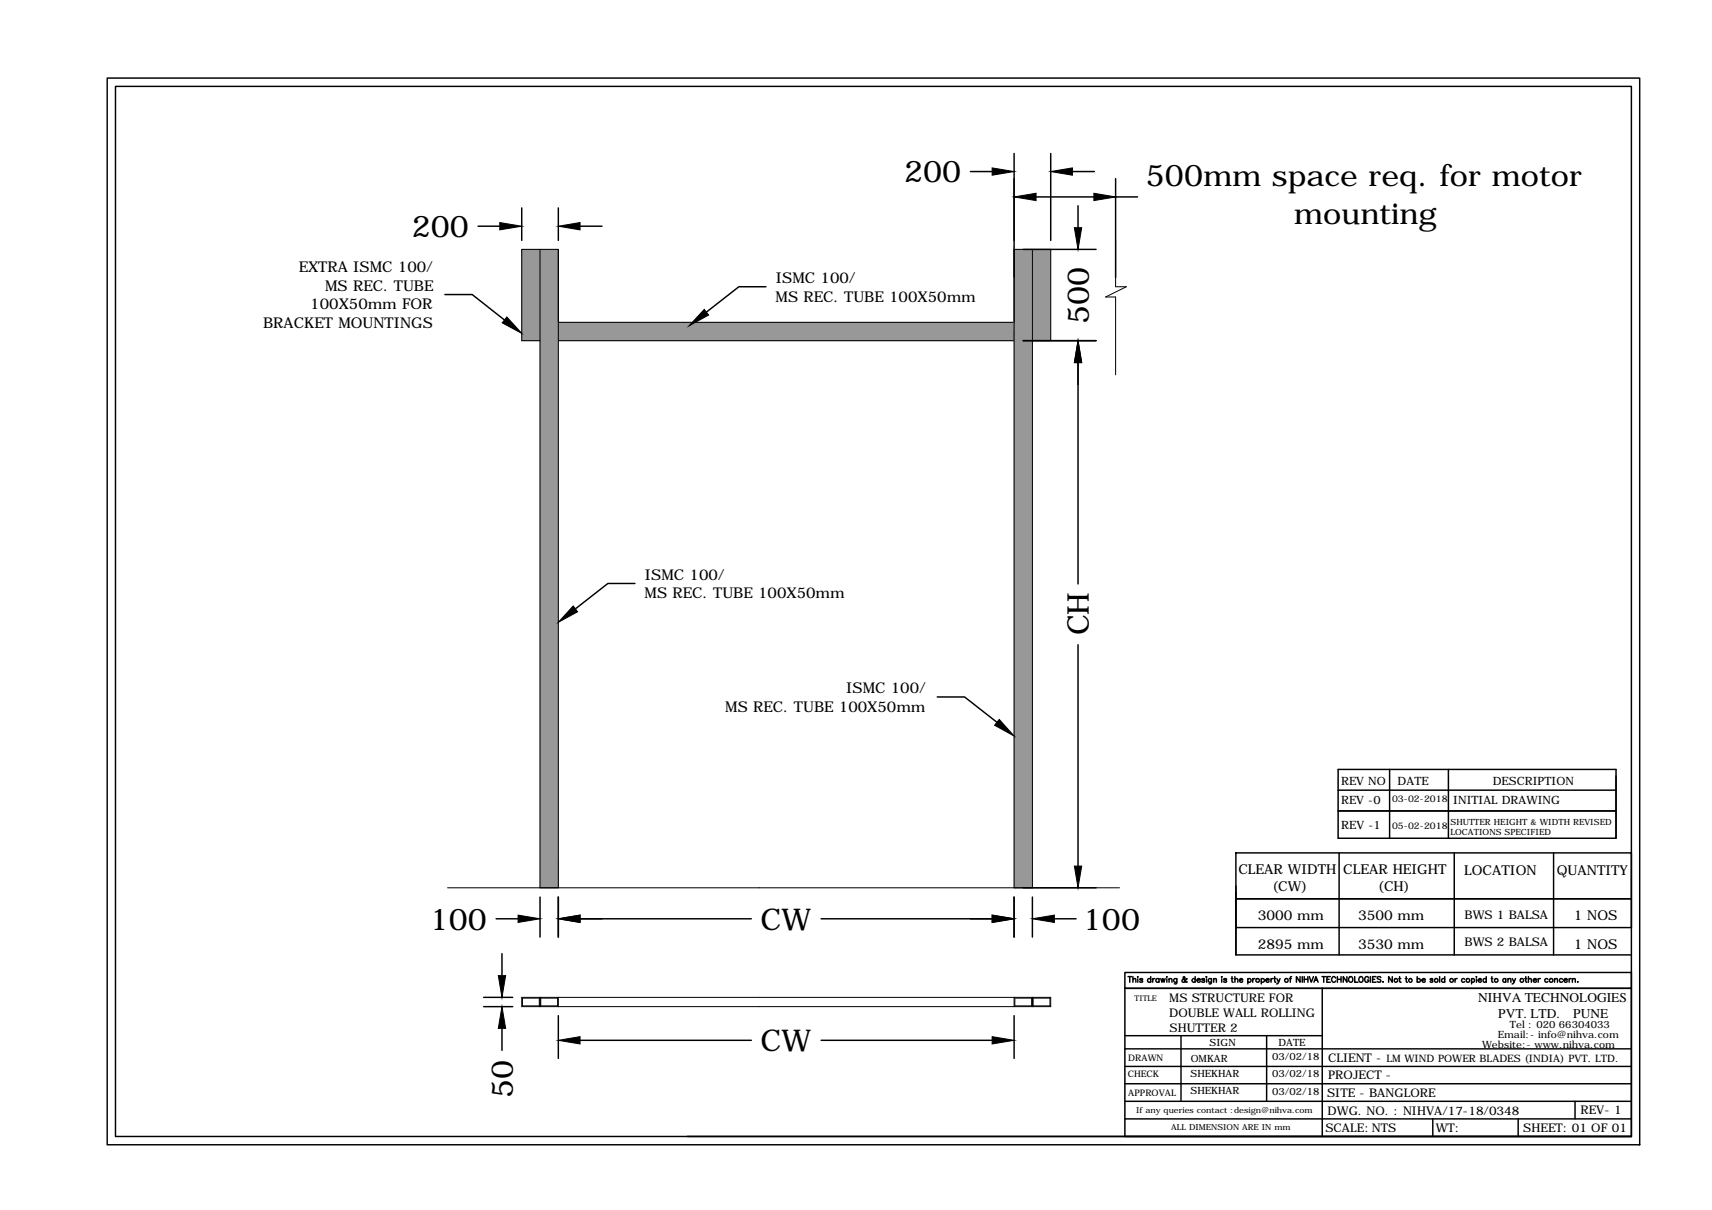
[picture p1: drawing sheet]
<svg xmlns="http://www.w3.org/2000/svg" width="297mm" height="210mm" viewBox="0 0 297 210" stroke-linecap="round" stroke-linejoin="round" font-family="sans-serif">
<!-- layer: 0 -->
<g fill="#989898" stroke="#989898" stroke-width=".17">
<path d="M93.7 43.3v110.7h3.2zM93.7 43.3h3.2v110.7z"/>
<path d="M90.5 43.3v15.8h3.2zM90.5 43.3h3.2v15.8z"/>
<path d="M96.9 55.9v3.2h79.1zM96.9 55.9h79.1v3.2z"/>
<path d="M176 43.3v12.6h3.1zM176 43.3h3.1v12.6z"/>
<path d="M176 55.9v98.1h3.1zM176 55.9h3.1v98.1z"/>
<path d="M179.1 43.3v15.8h3.2zM179.1 43.3h3.2v15.8z"/>
</g>
<g fill="none" stroke="#000" stroke-width=".17">
<path d="M93.7 43.3v110.7M93.7 59.1h-3.2v-15.8h6.4v110.7M96.9 55.9h79.1M96.9 59.1h79.1M179.1 59.1h3.2v-15.8h-6.3v110.7M179.1 43.3v110.7M193.6 41.7v8h1.8l-3.6 1.8h1.8v13.5M77.7 154h116.5M90.5 173h91.8v1.6h-91.8zM90.6 173.1h3v1.4h-3zM93.7 173v1.6M93.8 173.1h2.9v1.4h-2.9z"/>
<path d="M96.9 173v1.6M176 173v1.6M176.1 173.1h2.9v1.4h-2.9zM179.1 173v1.6M179.3 173.1h2.9v1.4h-2.9z"/>
</g>
<g fill="none" stroke="#000" stroke-width=".25">
<path d="M18.6 13.5h265.9v185.1h-265.9zM20 15h263.1v182.1h-263.1zM82.9 39.2h3.8M90.5 36.1v5.6M96.9 36.1v5.6M100.6 39.2h3.9M168.4 29.8h3.7M176 26.6v21.4M179.8 34.2h10M182.3 26.6v15.1M186.1 29.8h3.8M187 35.7v3.8"/>
<path d="M193.6 31v17.1M193.6 34.2h3.8M77.2 51.1h4.7l5.6 4.4M132.9 49.7h-4.7l-5.6 4.4M177.5 59.1h12.7M177.5 43.3h12.7M187 62.9v38.4M110.2 101.2h-4.7l-5.7 4.4M187 111.8v38.4M162.6 120.9h4.8l5.6 4.4M232.2 133.5h48.2v11.9h-48.2zM232.2 137.1h48.2"/>
<path d="M241.1 133.5v11.9M251.3 133.5v11.9M280.4 134.6v10.8M86.1 159.4h3.8M93.7 155.6v7M96.9 155.6v7M100.6 159.4h29.8M142.5 159.4h29.6M176 155.6v7M177.5 154h12.7M179.1 155.6v7M182.9 159.4h3.8"/>
<path d="M214.4 148h68.7v7.9h-68.7zM214.4 155.9h68.7v5h-68.7zM214.4 153.7v12h68.7M232.2 140.7h48.2M232.3 148v17.7M252.3 148v17.7M269.6 148v17.7M83.9 173h5.1M83.9 174.6h5.1M87.1 165.4v3.8M87.1 178.4v3.8M96.9 176.2v7.4"/>
<path d="M176 176.2v7.4M195.2 179.7h34.2M195.7 169.4h.7M196 169.4v1M196.6 169.9l.2-.1h.2l.1 .6M196.6 169.4v1M197.4 169.4v.1zM197.4 169.8v.6M198.3 169.9l-.3-.1h-.2v.2l.3 .1 .2 .2-.3 .1-.2-.1M199.7 169.9a.31 .31 0 0 0-.5-.1 .31 .31 0 0 0 0 .5 .31 .31 0 0 0 .5 0M199.7 169.4v1M200 169.8v.6"/>
<path d="M200.4 169.8h-.3l-.1 .2M201.1 169.9a.31 .31 0 0 0-.5-.1 .31 .31 0 0 0 0 .5 .31 .31 0 0 0 .5 0M201.1 169.8v.6M201.4 169.8l.2 .6 .2-.6 .1 .6 .3-.6M202.5 169.4v.1zM202.5 169.8v.6M202.8 169.9l.2-.1h.3v.6M202.8 169.8v.6M204.2 169.8l-.1 .8h-.3M204.2 169.9a.31 .31 0 0 0-.5-.1 .31 .31 0 0 0 0 .5 .31 .31 0 0 0 .5 0M204.9 179.7v11.4M206 169.8h-.1a.75 .75 0 0 1-.7 .5l-.1-.3 .5-.3-.1-.3-.2 .2v.2l.5 .5h.2"/>
<path d="M207.4 169.9a.31 .31 0 0 0-.5-.1 .31 .31 0 0 0 0 .5 .31 .31 0 0 0 .5 0M207.4 169.4v1M207.7 170h.6a.33 .33 0 0 0-.5-.1 .33 .33 0 0 0 0 .5 .33 .33 0 0 0 .5-.1M209 169.9l-.2-.1h-.3v.2l.4 .1 .1 .2-.2 .1-.3-.1M209.3 169.5h.1zM209.4 169.8v.6M210.2 169.8v.8h-.4M210.2 169.9a.31 .31 0 0 0-.5-.1 .31 .31 0 0 0 0 .5 .31 .31 0 0 0 .5 0M210.6 169.9l.2-.1h.2v.6M210.6 169.8v.6M212 169.4v.1zM212 169.8v.6"/>
<path d="M212.8 169.9l-.1-.1h-.3v.2l.3 .1 .1 .2-.1 .1-.4-.1M213.6 169.8h.3M213.8 169.4v.8l.2 .2M214.3 169.9l.2-.1h.2l.1 .6M214.3 169.4v1M215.1 170l.5-.1a.31 .31 0 0 0-.4 0 .31 .31 0 0 0 0 .4 .31 .31 0 0 0 .4 0M216.5 169.9a.31 .31 0 0 1 .5-.1 .31 .31 0 0 1 0 .5 .31 .31 0 0 1-.5 0M216.5 169.8v.9M217.4 169.8v.6M217.7 169.8l-.3 .2M218.8 169.9a.31 .31 0 0 1 .5-.1 .31 .31 0 0 1 0 .5 .31 .31 0 0 1-.5 0M218.8 169.8v.9"/>
<path d="M219.6 170l.6-.1a.31 .31 0 0 0-.5 0 .31 .31 0 0 0 0 .4 .31 .31 0 0 0 .5 0M219.8 179.7v11.4M220.5 169.8v.6M220.9 169.8h-.2l-.2 .2M221 169.8h.3M221.2 169.4v.8l.2 .2M221.5 169.8l.3 .6 .3-.6M221.8 170.4l-.3 .3M223.7 169.8h.3M224.1 169.4l-.2 .1v.1v.8M225.6 169.4v1l-.7-1v1M225.9 169.4v1"/>
<path d="M226.3 169.4v1M226.3 169.9h.6M226.9 169.4v1M227.2 169.4l.3 1 .4-1M228 170.4l.3-1 .4 1M228.1 170.1h.5M229.4 169.4h.6M229.4 171.5v25.6M229.7 169.4v1M230.2 169.9h.4M230.8 169.4h-.6v1h.6M231.7 169.7a.37 .37 0 0 0-.4-.3 .37 .37 0 0 0-.3 .4 .41 .41 0 0 0 .2 .5 .41 .41 0 0 0 .5-.1"/>
<path d="M232 169.9h.7M232 169.4v1M232.7 169.4v1M233.7 169.4v1l-.6-1v1M234.1 169.6a.45 .45 0 0 1 .6 .1 .45 .45 0 0 1-.2 .6 .45 .45 0 0 1-.5-.1 .45 .45 0 0 1 .1-.6zM235 169.4v1h.6M235.9 169.5a.46 .46 0 0 1 .6 .4 .46 .46 0 0 1-.6 .4l-.1-.3zM237.5 169.7l-.1-.1a.45 .45 0 0 0-.6 .1 .45 .45 0 0 0 .2 .6l.3 .1 .1-.1 .1-.3h-.2M237.8 169.4v1M238.1 169.9h.4M238.7 169.4h-.6v1h.6M239.6 169.6l-.2-.2-.5 .2 .1 .2 .5 .2 .1 .1-.2 .3-.5-.1"/>
<path d="M240 170.3h.1M241.6 169.4v1l-.7-1v1M242.7 169.8h.3M242.8 169.4v.8l.3 .2M243.8 169.8h.4M244 169.4v.8l.2 .2M245.9 169.9a.31 .31 0 0 1 .4-.1 .31 .31 0 0 1 0 .5 .31 .31 0 0 1-.4 0M245.9 169.4v1M246.7 170h.6a.33 .33 0 0 0-.5-.1 .33 .33 0 0 0 0 .5 .33 .33 0 0 0 .5-.1M248.6 169.9l-.2-.1h-.2v.2l.3 .1 .1 .2-.2 .1-.3-.1M249.8 169.4v1M250.7 169.9a.31 .31 0 0 0-.5-.1 .31 .31 0 0 0 0 .5 .31 .31 0 0 0 .5 0"/>
<path d="M250.7 169.4v1M252.4 169.8v.6M252.8 169.8l-.4 .2M254.1 169.9a.31 .31 0 0 0-.4-.1 .31 .31 0 0 0 0 .5 .31 .31 0 0 0 .4 0M255.3 169.9a.29 .29 0 0 1 .5 0 .29 .29 0 0 1 0 .4 .29 .29 0 0 1-.5 0M255.3 169.8v.9M256.2 169.4v.1zM256.2 169.8v.6M256.5 170h.5a.28 .28 0 0 0-.3-.3 .28 .28 0 0 0-.2 .3l.2 .4 .3-.1M257.9 169.9a.31 .31 0 0 0-.5-.1 .31 .31 0 0 0 0 .5 .31 .31 0 0 0 .5 0M257.9 169.4v1M258.7 169.8h.3"/>
<path d="M258.8 169.4v.8l.3 .2M261.3 169.9a.29 .29 0 0 0-.5 0 .29 .29 0 0 0 0 .4 .29 .29 0 0 0 .5 0M261.3 169.8v.6M261.6 169.9l.2-.1h.3v.6M261.6 169.8v.6M262.4 169.8l.3 .6 .2-.6M262.7 170.4l-.3 .3M264.6 169.8h.3M264.7 169.4v.8l.2 .2M265.2 169.9l.2-.1h.3v.6M265.2 169.4v1M266 170h.6a.33 .33 0 0 0-.5-.1 .33 .33 0 0 0 0 .5 .33 .33 0 0 0 .5-.1"/>
<path d="M266.9 169.8v.6M267.3 169.8h-.3l-.1 .2M268.6 169.9a.31 .31 0 0 0-.5-.1 .31 .31 0 0 0 0 .5 .31 .31 0 0 0 .5 0M269.7 169.9l.3-.1h.2v.6M269.7 169.8v.6M271.1 169.9a.31 .31 0 0 0-.4-.1 .31 .31 0 0 0 0 .5 .31 .31 0 0 0 .4 0M271.4 170l.5-.1a.31 .31 0 0 0-.4 0 .31 .31 0 0 0 0 .4 .31 .31 0 0 0 .4 0M272.3 169.8v.6M272.6 169.8h-.2l-.1 .2M272.8 169.9l.3-.1h.2v.6M272.8 169.8v.6M273.7 170.3h.1"/>
<path d="M100.6 180.5h29.8M119.2 197.1h163.9h-87.9v-25.6h87.9h-87.9v-2.8h87.9v28.4M142.5 180.5h29.6M195.2 191.1h87.9M195.2 188h87.9M195.2 185h87.9M195.2 181.9h87.9M195.2 194.1h87.9M248.6 194.1v3M263.4 194.1v3M273.3 191.1v3"/>
<circle cx="218.2" cy="170.1" r=".32"/>
<circle cx="223.2" cy="170.1" r=".32"/>
<circle cx="242.2" cy="170.1" r=".32"/>
<circle cx="244.7" cy="170.1" r=".31"/>
<circle cx="249.2" cy="170.1" r=".32"/>
<circle cx="251.9" cy="170.1" r=".32"/>
<circle cx="254.7" cy="170.1" r=".32"/>
<circle cx="259.6" cy="170.1" r=".32"/>
<circle cx="264" cy="170.1" r=".32"/>
<circle cx="269.1" cy="170.1" r=".32"/>
</g>
<g fill="#000" stroke="#000" stroke-width=".17">
<path d="M86.7 38.6l3.8 .6-3.8 .7zM96.9 39.2l3.7-.6v1.3zM172.1 29.1l3.9 .7-3.9 .6zM176 34.2l3.8-.7v1.3zM182.3 29.8l3.8-.7v1.3zM186.4 39.5h1.3l-.7 3.8zM189.8 33.5l3.8 .7-3.8 .6zM87.9 55l2.6 2.8-3.4-1.8zM122.2 53.7l.8 1-3.4 1.8zM187 59.1l.7 3.8h-1.3zM99.5 105.1l.7 1-3.3 1.9zM173.4 124.8l2.6 2.9-3.4-1.9z"/>
<path d="M89.9 158.8l3.8 .6-3.8 .6zM96.9 159.4l3.7-.6v1.2zM172.1 158.8l3.9 .6-3.9 .6zM179.1 159.4l3.8-.6v1.2zM186.4 150.2h1.3l-.7 3.8zM86.5 169.2h1.2l-.6 3.8zM87.1 174.6l.6 3.8h-1.2zM96.9 180.5l3.7-.7v1.3zM172.1 179.8l3.9 .7-3.9 .6z"/>
</g>
<g font-size="5.2">
<text x="156.9" y="31.6">200</text>
<text x="198.8" y="32.3">500mm space req. for motor</text>
<text x="71.4" y="41.1">200</text>
<text x="224.5" y="38.8">mounting</text>
<text x="188.9" y="56.3" transform="rotate(-90 188.9 56.3)">500</text>
<text x="188.9" y="110.2" transform="rotate(-90 188.9 110.2)">CH</text>
<text x="74.6" y="161.2">100</text>
<text x="132" y="161.2">CW</text>
<text x="187.9" y="161.2">100</text>
<text x="132" y="182.3">CW</text>
<text x="89" y="190.4" transform="rotate(-90 89 190.4)">50</text>
</g>
<g font-size="2.6">
<text x="51.8" y="47.2">EXTRA ISMC 100/</text>
<text x="53.8" y="53.7">100X50mm FOR</text>
<text x="56.4" y="50.5">MS REC. TUBE</text>
<text x="134.5" y="52.3">MS REC. TUBE 100X50mm</text>
<text x="134.6" y="49.1">ISMC 100/</text>
<text x="45.6" y="56.9">BRACKET MOUNTINGS</text>
<text x="111.9" y="100.6">ISMC 100/</text>
<text x="111.8" y="103.8">MS REC. TUBE 100X50mm</text>
<text x="125.8" y="123.5">MS REC. TUBE 100X50mm</text>
<text x="146.8" y="120.3">ISMC 100/</text>
</g>
<g font-size="2.4">
<text x="214.9" y="151.7">CLEAR WIDTH</text>
<text x="220.7" y="154.6">(CW)</text>
<text x="233.1" y="151.7">CLEAR HEIGHT</text>
<text x="239.1" y="154.6">(CH)</text>
<text x="254.1" y="151.7">LOCATION</text>
<text x="270.1" y="151.7">QUANTITY</text>
<text x="218.2" y="159.6">3000 mm</text>
<text x="235.6" y="159.6">3500 mm</text>
<text x="273.1" y="159.6">1 NOS</text>
<text x="218.2" y="164.7">2895 mm</text>
<text x="235.6" y="164.7">3530 mm</text>
<text x="273.1" y="164.7">1 NOS</text>
</g>
<g font-size="2.3">
<text x="256.5" y="173.9">NIHVA TECHNOLOGIES</text>
<text x="260" y="176.6">PVT. LTD.</text>
<text x="273" y="176.6">PUNE</text>
</g>
<g font-size="2.1">
<text x="254.1" y="159.4">BWS 1 BALSA</text>
<text x="254.1" y="164.2">BWS 2 BALSA</text>
<text x="202.9" y="173.9">MS STRUCTURE FOR</text>
<text x="202.9" y="176.4">DOUBLE WALL ROLLING</text>
<text x="202.9" y="179">SHUTTER 2</text>
<text x="230.4" y="184.2">CLIENT -</text>
<text x="230.3" y="190.3">SITE - BANGLORE</text>
<text x="230.4" y="187.2">PROJECT -</text>
<text x="230" y="196.3">SCALE:NTS</text>
<text x="230.3" y="193.3">DWG. NO. : NIHVA/17-18/0348</text>
<text x="249.1" y="196.3">WT:</text>
<text x="264.3" y="196.3">SHEET: 01 OF 01</text>
<text x="274.2" y="193.3">REV- 1</text>
</g>
<g font-size="2">
<text x="232.7" y="136.2">REV NO</text>
<text x="242.5" y="136.2">DATE</text>
<text x="259" y="136.2">DESCRIPTION</text>
<text x="232.7" y="139.4">REV -0</text>
<text x="232.7" y="143.8">REV -1</text>
<text x="252.2" y="139.4">INITIAL DRAWING</text>
</g>
<text font-size="1.8" x="240.6" y="184.2">LM WIND POWER BLADES (INDIA) PVT. LTD.</text>
<g font-size="1.7">
<text x="262" y="178.4">Tel : 020 66304033</text>
<text x="206.6" y="184.2">OMKAR</text>
<text x="209.9" y="181.5">SIGN</text>
<text x="220.7" y="183.8">03/02/18</text>
<text x="221.8" y="181.5">DATE</text>
<text x="257.1" y="181.8">Website:- www.nihva.com</text>
<text x="259.9" y="180.1">Email:- info@nihva.com</text>
<text x="206.6" y="186.8">SHEKHAR</text>
<text x="206.6" y="189.8">SHEKHAR</text>
<text x="220.7" y="186.9">03/02/18</text>
<text x="220.7" y="189.9">03/02/18</text>
</g>
<g font-size="1.6">
<text x="241.5" y="143.9">05-02-2018</text>
<text x="241.5" y="139.1">03-02-2018</text>
<text x="195.8" y="184.1">DRAWN</text>
<text x="195.7" y="186.8">CHECK</text>
<text x="195.8" y="190.2">APPROVAL</text>
</g>
<g font-size="1.5">
<text x="251.7" y="143">SHUTTER HEIGHT &amp; WIDTH REVISED</text>
<text x="251.7" y="144.9">LOCATIONS SPECIFIED</text>
</g>
<g font-size="1.4">
<text x="196.9" y="173.6">TITLE</text>
<text x="197.1" y="193.1">If any queries contact :design@nihva.com</text>
<text x="203.2" y="196.1">ALL DIMENSION ARE IN mm</text>
</g>
</svg>
